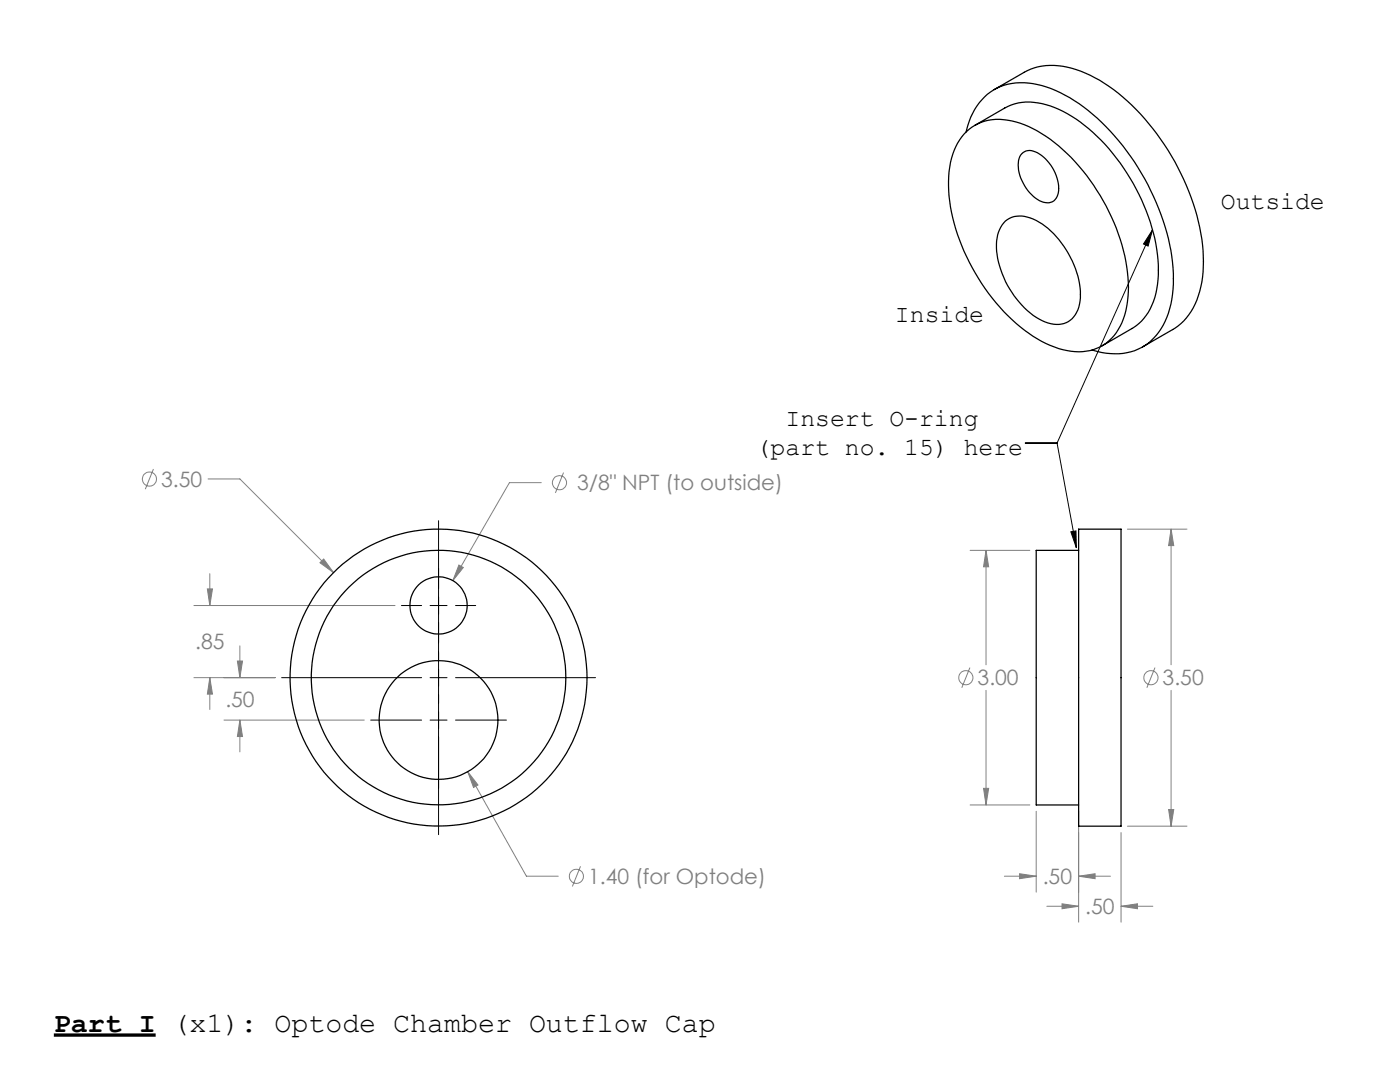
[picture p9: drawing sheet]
<svg xmlns="http://www.w3.org/2000/svg" width="279mm" height="216mm" viewBox="0 0 279 216" stroke-linecap="round" stroke-linejoin="round" font-family="sans-serif">
<g fill="none" stroke="#808080" stroke-width=".2">
<path d="M30.6 93.6l-1.6 4M41.5 95.6h6.4l18.7 18.7M108 96.3h-6.3l-11.3 19.6M112.5 94.3l-1.7 4.1M41.4 117.5h1l-.5 3.3zM41.9 114.5v6.3M63.9 112.3l.7-.8 2 2.8zM91.6 112.7l.9 .5-2.1 2.7zM193.6 109.8h11.9M196.8 109.8l.5 3.3h-1zM196.8 109.8v22.8M225 105.6h11.9"/>
<path d="M233.7 105.6l.5 3.3h-1zM233.7 105.6v27M38.7 120.8h40.1M38.7 135.2h16.2M41.9 135.2l.5 3.3h-1zM41.9 135.2v6.4M47.4 131.9h1l-.5 3.3zM47.9 128.9v6.3M193.6 133.2l-1.7 4M196.8 137.8v22.8M230.5 133.2l-1.6 4M233.7 137.8v27.1"/>
<path d="M44.7 143.7h28M47.9 143.7l.5 3.3h-1zM47.9 143.7v6.3M93.3 154l2.1 2.6-.9 .5zM93.3 154l11.8 20.8h6.3M196.3 157.3h1l-.5 3.3zM115.9 172.9l-1.7 4M193.6 160.6h11.9M200.4 174.8h6.4M203.5 174.3l3.3 .5-3.3 .5zM206.8 161.9v16.1M215.3 174.8l3.2-.5v1z"/>
<path d="M215.3 174.8h6.3M215.3 161.9v22.1M223.7 166.1v17.9M225 164.9h11.9M233.2 161.5h1l-.5 3.4zM208.9 180.8h6.4M211.9 180.3l3.4 .5-3.4 .5zM223.7 180.8l3.3-.5v1zM223.7 180.8h6.4"/>
<circle cx="29.8" cy="95.6" r="1.41"/>
<circle cx="111.7" cy="96.3" r="1.41"/>
<circle cx="192.8" cy="135.2" r="1.41"/>
<circle cx="229.7" cy="135.2" r="1.41"/>
<circle cx="115" cy="174.9" r="1.42"/>
</g>
<path d="M10.7 206.5h20.4" fill="none" stroke="#000" stroke-width=".67" stroke-linecap="butt"/>
<g fill="none" stroke="#000" stroke-width=".2">
<path d="M230 45.9l-19 42.5M230 45.9l-.9 3.2-.9-.4zM204.6 88.4h6.4M211 88.4l3.8 20.9M87.5 103.9v62.6M213.7 106.1l1-.2 .1 3.4zM56.2 135.2h27.9M80.1 120.8h4M85.8 135.2h3.4M85.8 120.8h3.4M90.9 135.2h28M90.9 120.8h4"/>
<path d="M74 143.7h10.1M85.8 143.7h3.4M90.9 143.7h10.2"/>
</g>
<path d="M213.7 106.1l1-.2 .1 3.4zM230 45.9l-.9 3.2-.9-.4z" fill="#000"/>
<path d="M64.6 111.5l-.7 .8 2.7 2zM41.4 117.5h1l-.5 3.3zM41.9 135.2l.5 3.3h-1zM47.4 131.9h1l-.5 3.3zM47.9 143.7l.5 3.3h-1zM91.6 112.7l-1.2 3.2 2.1-2.7zM93.3 154l1.2 3.1 .9-.5zM196.8 109.8l.5 3.3h-1zM196.3 157.3h1l-.5 3.3zM233.7 105.6l.5 3.3h-1zM233.2 161.5h1l-.5 3.4zM203.5 174.3l3.3 .5-3.3 .5zM215.3 174.8l3.2-.5v1zM211.9 180.3l3.4 .5-3.4 .5zM223.7 180.8l3.3-.5v1z" fill="#808080"/>
<g fill="none" stroke="#000" stroke-width=".25">
<path d="M198.4 17.9l6-3.5a13.1 13.1 0 0 1 11.3-.2 35.5 35.5 0 0 1 15.2 12.5 46.9 46.9 0 0 1 9.2 23.3 19.5 19.5 0 0 1-2.9 12.8l-1 1.3-1.7 1.4-6.5 3.7M192.4 26.7a9.5 9.5 0 0 1 9.5-2.6 26.4 26.4 0 0 1 13.4 9.1 39.7 39.7 0 0 1 9.9 24.2 14.5 14.5 0 0 1-3.4 10.1 9.5 9.5 0 0 1-9.7 2.3 27.6 27.6 0 0 1-13.3-9.4 40.2 40.2 0 0 1-9.5-22.2 15.5 15.5 0 0 1 3.1-11.5zM192.8 26.3a11.4 11.4 0 0 1 9.2-9.6 18.1 18.1 0 0 1 12.4 3.4 46.1 46.1 0 0 1 17.3 22.7 33.1 33.1 0 0 1 2 17.9 12.2 12.2 0 0 1-7.3 9.3 13.7 13.7 0 0 1-8.5-.2M194.6 25l5.9-3.4a11 11 0 0 1 9.9-.2 32.9 32.9 0 0 1 14.5 13.1 36.7 36.7 0 0 1 6.3 20.4 12.9 12.9 0 0 1-4.5 10.1l-6.7 4M203.9 30.7a2.59 2.59 0 0 1 3.5 0 8.5 8.5 0 0 1 3.8 7.8 2.24 2.24 0 0 1-3.3 1.7 8.5 8.5 0 0 1-4.6-8.2l.2-.7zM200.7 44.1a5.4 5.4 0 0 1 6.1-.1 18.3 18.3 0 0 1 8.8 15.4 5.1 5.1 0 0 1-3.8 5.3 8.6 8.6 0 0 1-6.8-2.7 18.5 18.5 0 0 1-6.1-13.2 6.5 6.5 0 0 1 1.8-4.7zM215.3 105.6h8.4v59.3h-8.4zM215.3 109.8h-8.5v50.8h8.5"/>
<circle cx="87.5" cy="120.8" r="5.7"/>
<circle cx="87.5" cy="135.2" r="29.6"/>
<circle cx="87.5" cy="135.2" r="25.4"/>
<circle cx="87.5" cy="143.7" r="11.8"/>
</g>
<text font-size="5.6" x="10.7" y="205.8">Part I (x1): Optode Chamber Outflow Cap</text>
<g font-size="4.9">
<text x="243.7" y="41.6">Outside</text>
<text x="178.6" y="64.2">Inside</text>
<text x="156.8" y="84.9">Insert O-ring</text>
<text x="150.8" y="90.9">(part no. 15) here</text>
</g>
<g font-size="4.2" fill="#808080">
<text x="32.2" y="97.1">3.50</text>
<text x="115.2" y="97.9">3/8&quot; NPT (to outside)</text>
<text x="39" y="129.6">.85</text>
<text x="195.1" y="136.8">3.00</text>
<text x="232" y="136.8">3.50</text>
<text x="45" y="141">.50</text>
<text x="117.4" y="176.4">1.40 (for Optode)</text>
<text x="208.1" y="176.4">.50</text>
<text x="216.6" y="182.4">.50</text>
</g>
</svg>
